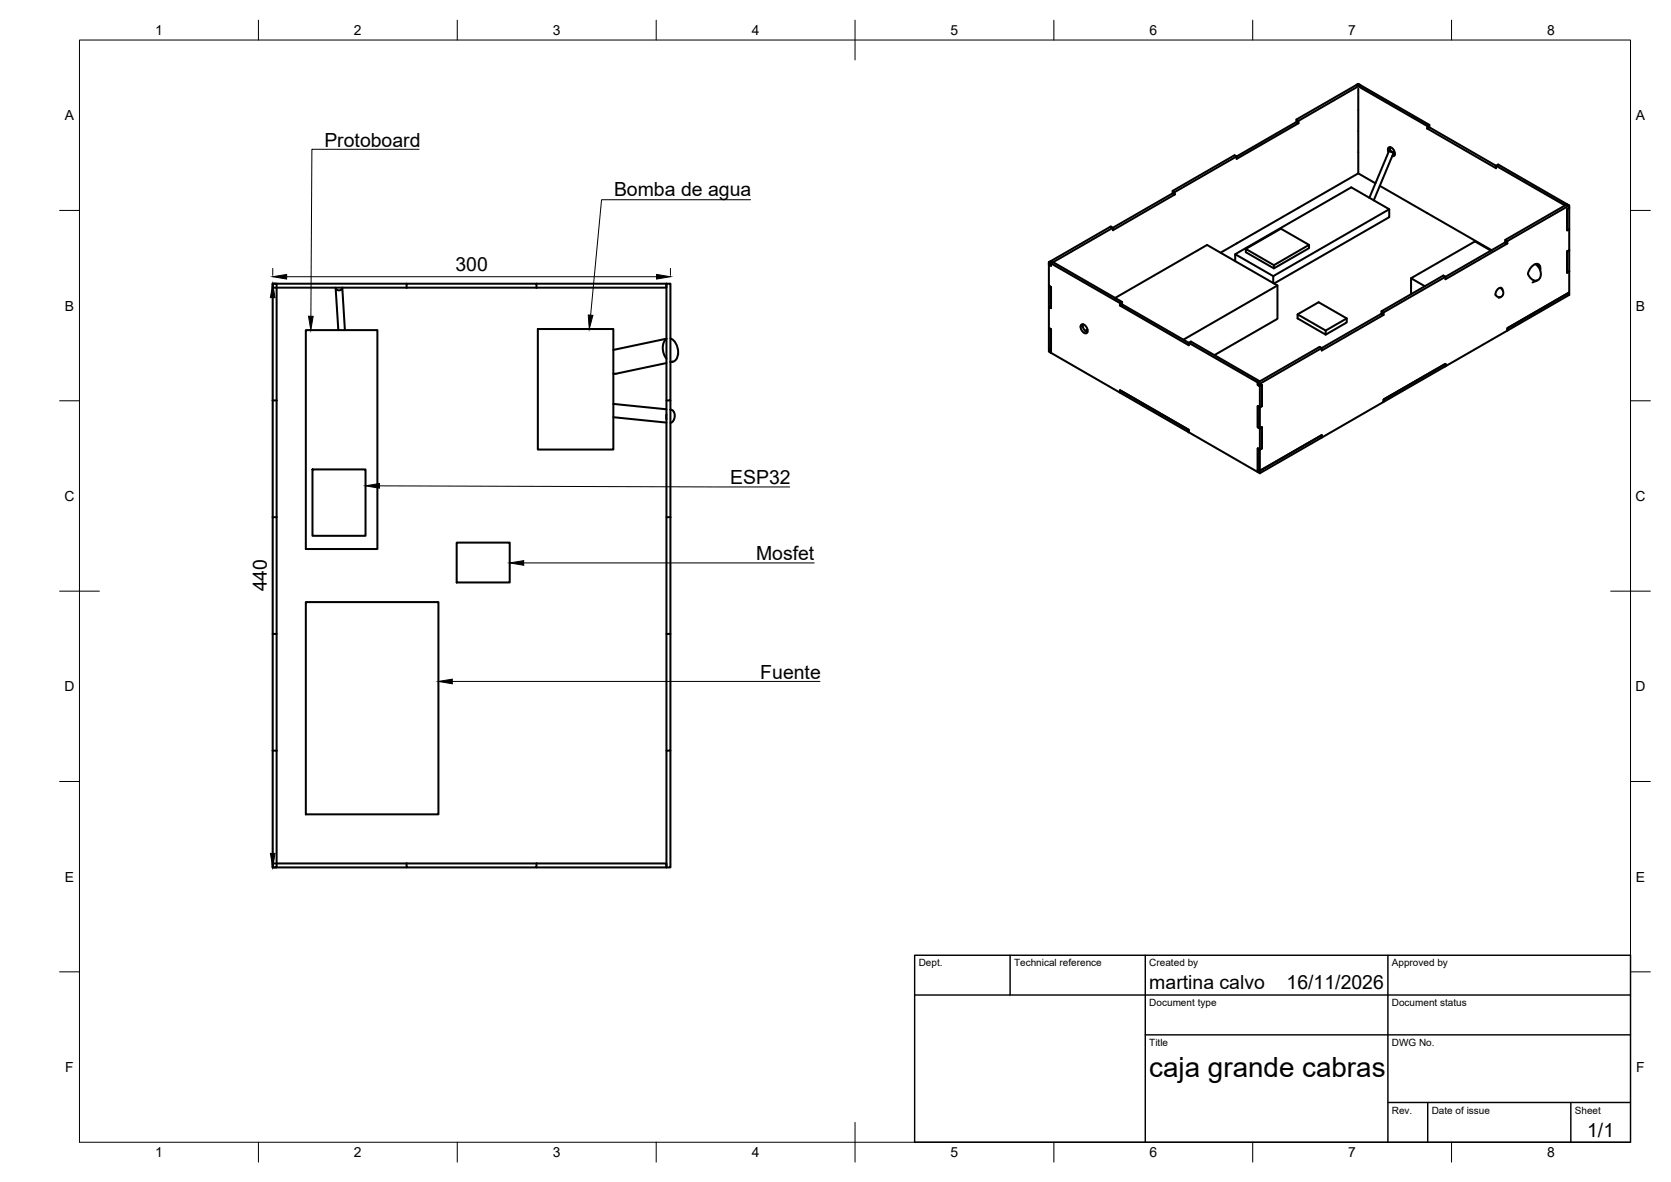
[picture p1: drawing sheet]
<svg xmlns="http://www.w3.org/2000/svg" width="420mm" height="297mm" viewBox="0 0 420 297" stroke-linecap="round" stroke-linejoin="round" font-family="sans-serif">
<!-- layer: Visible -->
<g fill="none" stroke="#000" stroke-width=".51">
<path d="M326 30.7v-.7l.5 .4v.6M326 30l15.5-8.9 .6 .3-15.6 9M341.5 22.3v21.3M349.1 38.3l-.1-.4a.66 .66 0 0 1 .3-.9 .66 .66 0 0 1 .9 .3l.5 1.1a.61 .61 0 0 1 0 .6 .61 .61 0 0 1-.6 .2M349.3 37.9l-5 11.8M349.3 37.9l1.1 .5zM349.5 37l.1 1M350.3 38.8l.4 .2M350.4 38.4l-5 11.9M358.9 32.3l.5-.3 16.8 9.7 .5-.4 17.3 10-.5 .3-17.3-9.9v.6zM359.4 32v-.6l-.5 .3v.6M359.4 31.4l-17.9-10.3-.5 .3 17.9 10.3"/>
<path d="M294.9 48l15.5-9 .5 .3v.6l15.6-8.9-.5-.3-30.6 17.6M294.9 48.6l-30.6 17.6v.6l-.6-.3v-.6l15.6-9 .5 .3v.7l15.6-9-.5-.3v-.6l.5 .3v.6M341.5 43.6l-34.6 19.9M341.5 43.6l4.3 2.5M346.9 46.7l28.2 16.2M349.3 52.6l-29.2 16.8v1.7M394 52.6l.6-.4-.6 .4v5.3l.6-.3-.6 .3zM394.6 51.6v16.6M84.4 72.4l.7 10.6M84.4 72.3a.85 .85 0 0 0 .8 .7 .85 .85 0 0 0 .9-.7l.6 10.6M102.2 72.3v-1h32.7v1M102.2 71.3h-33.6v1h33.6"/>
<path d="M102.2 72.3h32.7M134.9 71.3h32.7v1h-32.7M263.7 71.8l.6 .3v5.3l-.6-.3zM264.3 66.2l-.6-.3v5.9l.6 .3v5.3l-.6-.3v5.4l.6 .2v6M280.4 74.9l23.1-13.3 17.7 10.1v8.4l-15.8 9.1M281.6 76.8l17.3 10v-.6l.5-.4 17.4 10-.5 .3-34.2-19.6zM282.1 76.5v-.6l-.5 .3v.6M282.1 75.9l-17.8-10.3-.6 .3 17.9 10.3M310.6 63.9l29.2-16.8 9.5 5.5v2l-29 16.7M310.6 65.6v-1.7l9.5 5.5M320.3 66.6l8.8-5.1v.9l-8.8 5zM320.3 66.6l-7.1-4v.8l7.1 4"/>
<path d="M321.2 71.7l-23.7 13.7M326.3 79l5.3-3 7 4v1l-5.3 3.1M329.1 61.5l-7-4-8.9 5.1M347.4 78.8l.5 .3-15.6 9v-.6l-.5-.3-15.5 8.9v.6l.5 .4 .5-.4v5.4l-.5 .3-.5-.3v5.3l.5 .3 .5-.3v5.3l-.5 .3-.5-.3v5.3l.5 .3 15.5-8.9v.6l-15.5 8.9M347.4 78.2l.5 .3v.6M354.8 69.9v4M374.9 63l-4-2.3-16.1 9.2 3.5 2M377.2 72.3a1.18 1.18 0 0 1 .8 1.5 1.18 1.18 0 0 1-1.4 .8 1.17 1.17 0 0 1-.6-1.1 1.17 1.17 0 0 1 .8-1l.7-.2 .3 .5M377.3 74.6l-.5 .2M378.5 60.9l.5 .3-15.5 9v-.6l-.6-.4-15.5 9v.6l-30.6 17.6-.5-.3v.6l.5 .4v5.3l-.5-.3v5.3l.5 .3v5.3l-.5-.3v5.9l-17.4-10v-.6l-17.3-9.9v.6l-17.3-10M378.5 60.3l.5 .3v.6M379 60.6l15.6-9-.6-.3-.5 .3-15 8.7v.6l-30.6 17.6"/>
<path d="M386 66.4a2.7 2.7 0 0 1 .9 3.8 1.77 1.77 0 0 1-1.9-.1 1.77 1.77 0 0 1-.7-1.9l.3-.5a2.01 2.01 0 0 1 2.3-1.3 1.37 1.37 0 0 1 .4 1.5M386.6 66.3l.2 .7M386.6 70.4l-1.3 .6M394.6 68.2v5.3l-15.6 9v.6l-15.5 8.9v-.6l-15.6 9v.6l-15.6 9v-.6l-15.5 8.9v-5.3l.5-.3v-5.3l-.5 .3v-5.3l.5-.3v-5.4l-.5 .4v-.7M394.6 62.9l-.6 .3v5.3l.6-.3M76.9 83h18v55h-18zM135.2 82.7h19v30.3h-19zM167.6 91.2l-12.8 2.7h-.6M167.6 85.1l-13.4 2.8M167.6 85.2a3.7 3.7 0 0 0 0 5M168.6 85.1a3.8 3.8 0 0 1 1.2 5.5l-.8 .3h-.4M169.2 90.9l-.6 .1"/>
<path d="M263.7 87.8l.6 .3v.6l-.6-.3zM263.7 82.5l.6 .2v5.4l-.6-.3zM272 81.5a1.45 1.45 0 0 1 1.2 2.2 1.45 1.45 0 0 1-1.2-2.2zM272.3 81.5a1.76 1.76 0 0 0 1.1 2M273.4 82.8l-.6 .3M281.6 98.1l17.3 9.9v.6l-17.3-9.9zM338.6 80l-5.3 3.1v1l-7-4.1v-1l7 4.1M379 82.5l15.6-9v.6l-15.6 9zM68.6 100.6h1M69.6 100.6v-29.3h-1v88M69.6 100.6v58.7M78.6 118h13.3v16.6h-13.3z"/>
<path d="M154.2 104.8l13.4 1.4M154.2 101.5l13.4 1.4M167.6 100.6h1v-29.3h-1v146.7h1v-29.4M167.6 104.1v1.3M168.6 100.6v58.7M168.7 103h-.1a1.45 1.45 0 0 1 1 2 1.49 1.49 0 0 1-1 1.3M316.3 118l.5 .3v.6l-.5-.3zM347.9 100.4l15.6-9v.6l-15.6 9zM68.6 130h1M114.8 136.4h13.4v10h-13.4zM167.6 130h1M76.9 151.3h33.3v53.3h-33.3z"/>
<path d="M167.6 159.3h1v29.3h-1M68.6 188.6v-29.3h1v29.3M68.6 188.6v29.4h1v-29.4M68.6 188.6h1M102.2 217v1h32.7v-1M102.2 217h-33.6v1h33.6M102.2 217h32.7M134.9 217h32.7v1h-32.7"/>
</g>
<!-- layer: BORDER -->
<g fill="none" stroke="#000" stroke-width=".25">
<path d="M20 10.1h390v276.9h-390zM65 5.1v5M115 5.1v5M165 5.1v5M215 5.1v10M265 5.1v5M315 5.1v5M365 5.1v5M15 52.9h5M410 52.9h5M15 100.7h5M410 100.7h5"/>
<path d="M15 148.6h10M405 148.6h10M15 196.4h5M410 196.4h5M15 244.2h5M410 244.2h5M65 287v5M115 287v5M165 287v5M215 282.1v9.9M265 287v5M315 287v5"/>
<path d="M365 287v5"/>
</g>
<!-- layer: TITLEBLOCK -->
<path d="M230 240.1h180v46.9h-180zM230 250h180M254 240.1v9.9M288 240.1v46.9M349 240.1v46.9M288 260.1h122M349 277.1h61M359 277.1v9.9M395 277.1v9.9" fill="none" stroke="#000" stroke-width=".36"/>
<!-- layer: FD_Dimensions -->
<path d="M68.6 67.4v1.8M68.6 74.8v139.7M72.1 69.5h93M168.6 67.4v1.8" fill="none" stroke="#000" stroke-width=".25"/>
<path d="M68.6 71.3l.6 3.5h-1.2zM68.6 69.5l3.5-.5v1.1zM165.1 69l3.5 .5-3.5 .6zM68 214.5h1.2l-.6 3.5z" fill="#000" stroke="#000" stroke-width=".25"/>
<!-- layer: Leaders -->
<path d="M77.6 79.5h1.1l-.6 3.5zM147.9 79.1l1.2 .2-.9 3.4zM91.9 122.1l3.5-.6v1.2zM128.2 141.5l3.5-.6v1.2zM110.2 171.2l3.5-.5v1.1z" fill="#000" stroke="#000" stroke-width=".25"/>
<path d="M105.4 37.5h-27l-.2 42M188.7 50.2h-37.4l-2.8 29M95.4 122.1l103.2 .3M131.7 141.5h73M113.7 171.2h92.5" fill="none" stroke="#000" stroke-width=".25"/>
<text font-size="7" x="289" y="270.6">caja grande cabras</text>
<g font-size="4.9">
<text x="81.6" y="36.8">Protoboard</text>
<text x="154.4" y="49.2">Bomba de agua</text>
<text x="114.5" y="68.1">300</text>
<text x="183.6" y="121.7">ESP32</text>
<text x="190.1" y="140.8">Mosfet</text>
<text x="67.1" y="148.6" transform="rotate(-90 67.1 148.6)">440</text>
<text x="191.2" y="170.5">Fuente</text>
<text x="289" y="248.5">martina calvo</text>
<text x="323.5" y="248.5">16/11/2026</text>
<text x="399.1" y="285.7">1/1</text>
</g>
<g font-size="3.5">
<text x="39" y="8.8">1</text>
<text x="89" y="8.8">2</text>
<text x="139" y="8.8">3</text>
<text x="189" y="8.8">4</text>
<text x="239" y="8.8">5</text>
<text x="289" y="8.8">6</text>
<text x="339" y="8.8">7</text>
<text x="389" y="8.8">8</text>
<text x="16.3" y="30.2">A</text>
<text x="411.3" y="30.2">A</text>
<text x="16.3" y="78">B</text>
<text x="411.3" y="78">B</text>
<text x="16.2" y="125.9">C</text>
<text x="411.2" y="125.9">C</text>
<text x="16.2" y="173.7">D</text>
<text x="411.2" y="173.7">D</text>
<text x="16.3" y="221.6">E</text>
<text x="411.3" y="221.6">E</text>
<text x="16.4" y="269.4">F</text>
<text x="411.4" y="269.4">F</text>
<text x="39" y="290.8">1</text>
<text x="89" y="290.8">2</text>
<text x="139" y="290.8">3</text>
<text x="189" y="290.8">4</text>
<text x="239" y="290.8">5</text>
<text x="289" y="290.8">6</text>
<text x="339" y="290.8">7</text>
<text x="389" y="290.8">8</text>
</g>
<g font-size="2.5">
<text x="231" y="242.9">Dept.</text>
<text x="255" y="242.9">Technical reference</text>
<text x="289" y="242.9">Created by</text>
<text x="350" y="242.9">Approved by</text>
<text x="289" y="252.8">Document type</text>
<text x="350" y="252.8">Document status</text>
<text x="289" y="262.9">Title</text>
<text x="350" y="262.9">DWG No.</text>
<text x="350" y="279.9">Rev.</text>
<text x="360" y="279.9">Date of issue</text>
<text x="396" y="279.9">Sheet</text>
</g>
</svg>
